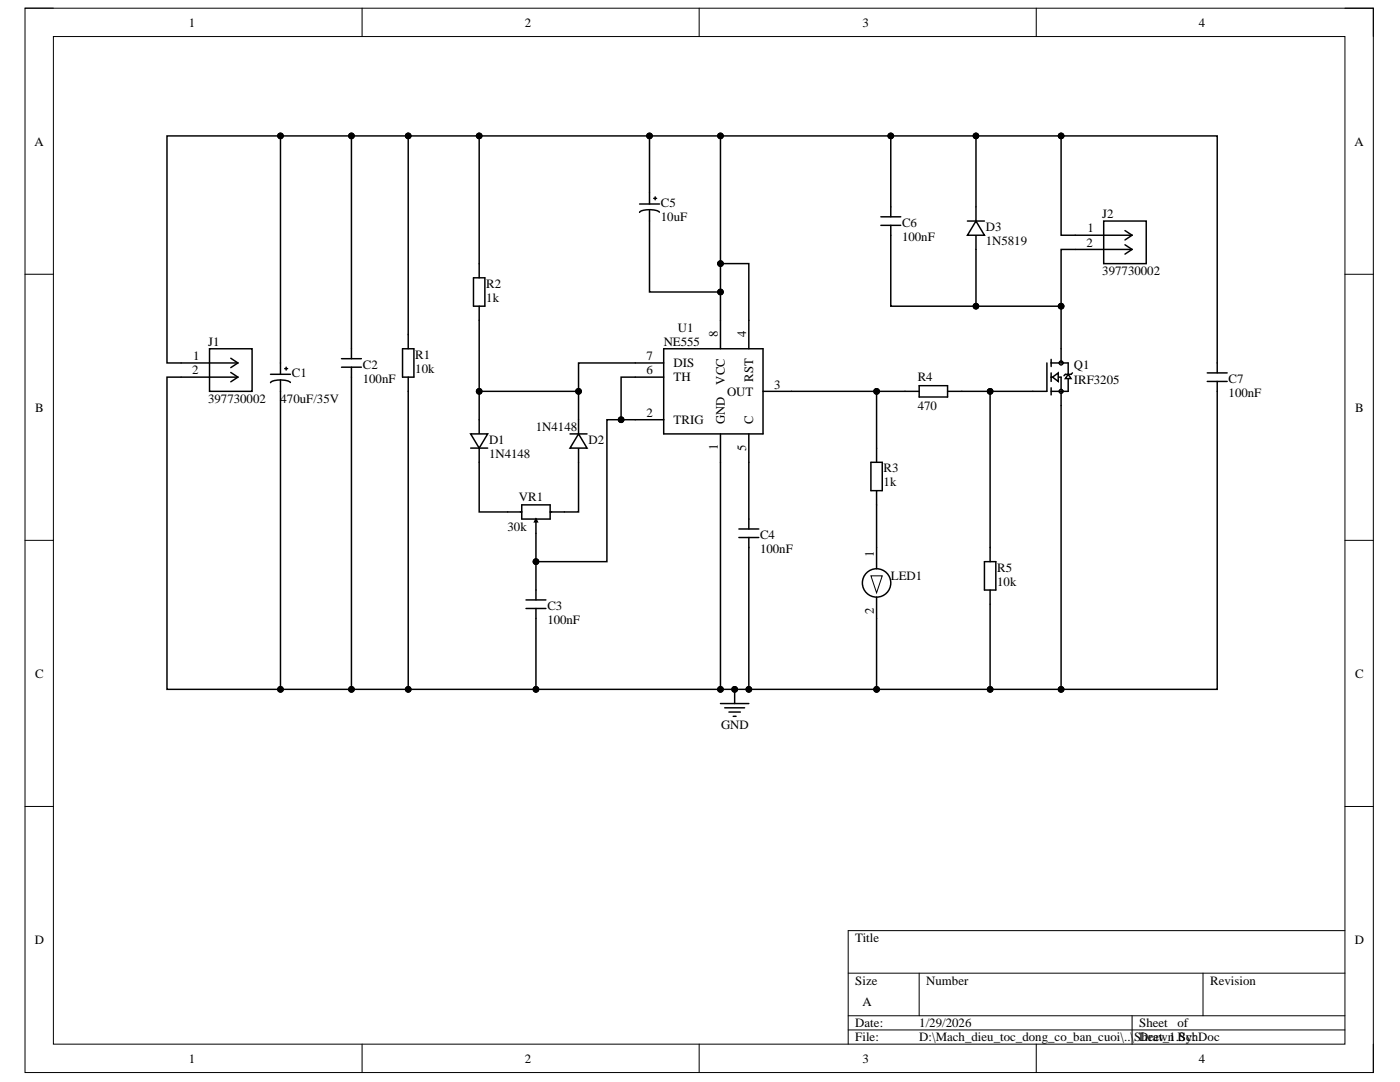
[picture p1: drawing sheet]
<svg xmlns="http://www.w3.org/2000/svg" width="279mm" height="216mm" viewBox="0 0 279 216" stroke-linecap="round" stroke-linejoin="round" font-family="sans-serif">
<path d="M5 1.6h269.1v212.4h-269.1z" fill="none" stroke="#000" stroke-width=".2"/>
<path d="M10.7 7.3h257.7v201h-257.7z" fill-rule="evenodd" fill="#fff"/>
<g fill="none" stroke="#000" stroke-width=".2">
<path d="M5 1.6h5.7M10.7 7.3h257.7v201h-257.7zM72.3 1.6v5.7M139.5 1.6v5.7M206.8 1.6v5.7M268.4 1.6h5.7v5.7M5 54.7h5.7M268.4 54.7h5.7M5 107.8h5.7M268.4 107.8h5.7M5 160.9h5.7M268.4 160.9h5.7"/>
<path d="M169.3 194.2h99.1M183.4 194.2v8.5M240.1 194.2v8.5M268.4 185.7h-99.1v22.6M72.3 208.3v5.7M139.5 208.3v5.7M169.3 202.7h99.1M169.3 205.5h99.1M206.8 208.3v5.7M225.9 202.7v5.6M274.1 208.3v5.7"/>
<circle cx="146.6" cy="137.6" r=".57"/>
</g>
<g fill="none" stroke="#000" stroke-width=".29">
<path d="M68.2 71.6h3.9M68.2 73.3h3.9M70.1 69.6v2M70.1 73.3v2M80.3 69.6h2.3v5.7h-2.3zM81.5 66.8v2.8M81.5 75.3v2.8M240.9 74.4h4M240.9 76.1h4M242.9 72.4v2M242.9 76.1v2M95.6 83.7v2.9"/>
<path d="M95.6 89.4v2.8M146.6 137.6v2.8M143.8 140.4h5.6M144.6 141.2h4M145.5 142.1h2.2M146.3 142.9h.6"/>
</g>
<circle cx="146.6" cy="137.6" r=".57" fill="#000"/>
<path d="M93.9 86.6h3.4l-1.7 2.8z" fill="#fff"/>
<path d="M93.9 86.6h3.4l-1.7 2.8zM93.9 89.4h3.4M115.5 83.7v2.9M115.5 89.4v2.8" fill="none" stroke="#000" stroke-width=".29"/>
<path d="M115.5 86.6l1.7 2.8h-3.4z" fill="#fff"/>
<path d="M113.8 86.6h3.4M115.5 86.6l1.7 2.8h-3.4zM101.3 102.2h2.8M104.1 100.7h5.7v2.9h-5.7zM107 103.6v2.8M109.8 102.2h2.8" fill="none" stroke="#000" stroke-width=".29"/>
<path d="M107 103.6l.2 .5h-.5z" fill="#fff"/>
<g fill="none" stroke="#000" stroke-width=".29">
<path d="M94.5 55.4h2.3v5.7h-2.3zM95.6 52.6v2.8M95.6 61.1v2.8M126.8 72.4h5.7M126.8 75.3h5.7M132.5 69.6h19.8v17h-19.8zM143.8 63.9v5.7M149.4 63.9v5.7M152.3 78.1h5.6M126.8 83.7h5.7M143.8 86.6v5.6M149.4 86.6v5.6"/>
<path d="M173.8 92.3h2.3v5.6h-2.3zM174.9 89.4v2.9M174.9 97.9v2.8M105 119.7h3.9M107 103.6l.2 .5h-.5zM107 117.7v2M147.5 107.3h3.9M147.5 105.6h3.9M149.4 103.6v2M149.4 107.3v1.9M105 121.4h3.9M107 121.4v2"/>
</g>
<circle cx="174.9" cy="116.3" r="2.83" fill="#fff"/>
<circle cx="174.9" cy="116.3" r="2.83" fill="none" stroke="#000" stroke-width=".29"/>
<path d="M173.8 114.9h2.3l-1.2 3.4z" fill="#fff"/>
<path d="M173.8 114.9h2.3l-1.2 3.4z" fill="none" stroke="#000" stroke-width=".2"/>
<g fill="none" stroke="#000" stroke-width=".29">
<path d="M175.8 45h4M175.8 43.3h4M177.8 41.3v2M177.8 45v1.9M180.6 78.1h2.8M183.4 77h5.7v2.2h-5.7zM189.1 78.1h2.8M208.9 72.4v5.7M209.8 72.4h3.4v5.7h-3.4M209.8 71.7v1.4M209.8 74.4v1.7M209.8 77.4v1.4"/>
<path d="M209.8 75.3h2v2.8M214 74.4l-.2 .3h-1.2l-.3 .3M174.9 109.2v4.3M174.9 119.2v4.2M196.5 112.1h2.2v5.6h-2.2zM197.6 109.2v2.9M197.6 117.7v2.9"/>
</g>
<path d="M213.2 74.7l.6 .8h-1.2z" fill="#fff"/>
<path d="M213.2 74.7l.6 .8h-1.2z" fill="none" stroke="#000" stroke-width=".29"/>
<path d="M210.1 75.3l1.1-.9v1.7z" fill="#fff"/>
<path d="M129.6 38.4v2.3M130.5 39.6h.5M130.8 39.3v.6M127.6 40.7h4M129.6 41.8v2.3M131.6 42.3a4.3 4.3 0 0 0-3.8-.1l-.2 .2M194.8 41.3v2.8M194.8 46.9v2.9M206.1 78.1h2.8M210.1 75.3l1.1-.9v1.7zM211.8 69.6v2.8M211.8 78.1v2.8" fill="none" stroke="#000" stroke-width=".29"/>
<g fill="none" stroke="#000" stroke-width=".2">
<circle cx="211.8" cy="78.1" r=".4"/>
<circle cx="211.8" cy="72.4" r=".4"/>
</g>
<path d="M194.8 44.1l1.7 2.8h-3.4z" fill="#fff"/>
<g fill="none" stroke="#000" stroke-width=".29">
<path d="M56 27.1v47.6M70.1 27.1v42.5M81.5 27.1v39.7M95.6 27.1v25.5M129.6 27.1v11.3M143.8 27.1v36.8M177.8 27.1v14.2M194.8 27.1v14.2M211.8 27.1v19.8h2.8M129.6 44.1v14.2h14.2M143.8 52.6h5.6v11.3M177.8 46.9v14.2h17"/>
<path d="M193.1 44.1h3.4M194.8 44.1l1.7 2.8h-3.4zM194.8 49.8v11.3h17M214.6 49.8h-2.8v19.8M36.1 72.4h-2.8v-45.3h209.6v45.3M36.1 75.3h-2.8v62.3h209.6v-59.5M54 74.7h4M56 75.8v61.8M56.8 73.6h.6M57.1 73.3v.5M57.9 76.3a4.3 4.3 0 0 0-3.8-.1l-.1 .2M70.1 75.3v62.3"/>
<path d="M81.5 78.1v59.5M95.6 63.9v14.2M126.8 72.4h-11.3v5.7M126.8 75.3h-2.8v8.4M158 78.1h22.6M174.9 78.1v11.3M191.9 78.1h14.2M197.6 78.1v31.1M95.6 92.2v10h5.7M95.6 83.7v-5.6h19.9v5.6M115.5 92.2v10h-2.9M126.8 83.7h-5.7v28.4h-14.1"/>
<path d="M143.8 92.2v45.4M149.4 92.2v11.4M211.8 80.9v56.7M107 106.4v11.3M149.4 109.2v28.4M174.9 100.7v8.5M107 123.4v14.2M174.9 123.4v14.2M197.6 120.6v17"/>
</g>
<g fill="#000">
<circle cx="56" cy="27.1" r=".57"/>
<circle cx="70.1" cy="27.1" r=".57"/>
<circle cx="81.5" cy="27.1" r=".57"/>
<circle cx="95.6" cy="27.1" r=".57"/>
<circle cx="129.6" cy="27.1" r=".57"/>
<circle cx="143.8" cy="27.1" r=".57"/>
<circle cx="177.8" cy="27.1" r=".57"/>
<circle cx="194.8" cy="27.1" r=".57"/>
<circle cx="211.8" cy="27.1" r=".57"/>
<circle cx="143.8" cy="58.3" r=".57"/>
<circle cx="143.8" cy="52.6" r=".57"/>
<circle cx="95.6" cy="78.1" r=".57"/>
<circle cx="115.5" cy="78.1" r=".57"/>
<circle cx="174.9" cy="78.1" r=".56"/>
<circle cx="194.8" cy="61.1" r=".57"/>
<circle cx="197.6" cy="78.1" r=".56"/>
<circle cx="211.8" cy="61.1" r=".57"/>
<circle cx="124" cy="83.8" r=".57"/>
<circle cx="107" cy="112.1" r=".57"/>
<circle cx="56" cy="137.6" r=".57"/>
<circle cx="70.1" cy="137.6" r=".57"/>
<circle cx="81.5" cy="137.6" r=".57"/>
<circle cx="107" cy="137.6" r=".57"/>
<circle cx="143.8" cy="137.6" r=".57"/>
<circle cx="146.6" cy="137.6" r=".57"/>
<circle cx="149.4" cy="137.6" r=".57"/>
<circle cx="174.9" cy="137.6" r=".56"/>
<circle cx="197.6" cy="137.6" r=".56"/>
<circle cx="211.8" cy="137.6" r=".57"/>
</g>
<g fill="none" stroke="#000" stroke-width=".2">
<circle cx="56" cy="27.1" r=".57"/>
<circle cx="70.1" cy="27.1" r=".57"/>
<circle cx="81.5" cy="27.1" r=".57"/>
<circle cx="95.6" cy="27.1" r=".57"/>
<circle cx="129.6" cy="27.1" r=".57"/>
<circle cx="143.8" cy="27.1" r=".57"/>
<circle cx="177.8" cy="27.1" r=".57"/>
<circle cx="194.8" cy="27.1" r=".57"/>
<circle cx="211.8" cy="27.1" r=".57"/>
<circle cx="143.8" cy="58.3" r=".57"/>
<circle cx="143.8" cy="52.6" r=".57"/>
<circle cx="95.6" cy="78.1" r=".57"/>
<circle cx="115.5" cy="78.1" r=".57"/>
<circle cx="174.9" cy="78.1" r=".56"/>
<circle cx="194.8" cy="61.1" r=".57"/>
<circle cx="197.6" cy="78.1" r=".56"/>
<circle cx="211.8" cy="61.1" r=".57"/>
<circle cx="124" cy="83.8" r=".57"/>
<circle cx="107" cy="112.1" r=".57"/>
<circle cx="56" cy="137.6" r=".57"/>
<circle cx="70.1" cy="137.6" r=".57"/>
<circle cx="81.5" cy="137.6" r=".57"/>
<circle cx="107" cy="137.6" r=".57"/>
<circle cx="143.8" cy="137.6" r=".57"/>
<circle cx="146.6" cy="137.6" r=".57"/>
<circle cx="149.4" cy="137.6" r=".57"/>
<circle cx="174.9" cy="137.6" r=".56"/>
<circle cx="197.6" cy="137.6" r=".56"/>
<circle cx="211.8" cy="137.6" r=".57"/>
</g>
<path d="M41.8 69.6h8.5v8.5h-8.5z" fill-rule="evenodd" fill="#fff"/>
<path d="M36.1 72.4h11.4M36.1 75.3h11.4M41.8 69.6h8.5v8.5h-8.5zM46.1 71.5l1.4 .9M46.1 74.3l1.4 1M47.5 72.4l-1.4 1M47.5 75.3l-1.4 .9" fill="none" stroke="#000" stroke-width=".29"/>
<path d="M220.3 44.1h8.5v8.5h-8.5z" fill-rule="evenodd" fill="#fff"/>
<path d="M214.6 46.9h11.3M214.6 49.8h11.3M220.3 44.1h8.5v8.5h-8.5zM224.5 46l1.4 .9M224.5 48.8l1.4 1M225.9 46.9l-1.4 1M225.9 49.8l-1.4 .9" fill="none" stroke="#000" stroke-width=".29"/>
<g font-size="2.6">
<text x="143.2" y="67.3" transform="rotate(-90 143.2 67.3)">8</text>
<text x="148.9" y="67.3" transform="rotate(-90 148.9 67.3)">4</text>
<text x="144.6" y="76.7" transform="rotate(-90 144.6 76.7)">VCC</text>
<text x="150.3" y="76.2" transform="rotate(-90 150.3 76.2)">RST</text>
<text x="143.2" y="89.8" transform="rotate(-90 143.2 89.8)">1</text>
<text x="144.6" y="84.6" transform="rotate(-90 144.6 84.6)">GND</text>
<text x="148.9" y="90" transform="rotate(-90 148.9 90)">5</text>
<text x="150.3" y="84.6" transform="rotate(-90 150.3 84.6)">C</text>
<text x="174.4" y="111.2" transform="rotate(-90 174.4 111.2)">1</text>
<text x="174.4" y="122.6" transform="rotate(-90 174.4 122.6)">2</text>
</g>
<g font-size="2.5">
<text x="37.7" y="5.3">1</text>
<text x="104.7" y="5.3">2</text>
<text x="172.1" y="5.3">3</text>
<text x="239.2" y="5.3">4</text>
<text x="6.9" y="29">A</text>
<text x="270.3" y="29">A</text>
<text x="131.9" y="41.3">C5</text>
<text x="131.9" y="44.1">10uF</text>
<text x="180" y="45.2">C6</text>
<text x="196.7" y="46.1">D3</text>
<text x="217" y="46.4">1</text>
<text x="220" y="43.5">J2</text>
<text x="180" y="48.1">100nF</text>
<text x="196.7" y="48.9">1N5819</text>
<text x="216.8" y="49.2">2</text>
<text x="97.1" y="57.4">R2</text>
<text x="220" y="54.9">397730002</text>
<text x="97.1" y="60.2">1k</text>
<text x="38.6" y="71.9">1</text>
<text x="41.5" y="69">J1</text>
<text x="82.9" y="71.6">R1</text>
<text x="129" y="71.9">7</text>
<text x="132.5" y="69">NE555</text>
<text x="135.3" y="66.2">U1</text>
<text x="38.4" y="74.7">2</text>
<text x="58.2" y="75.3">C1</text>
<text x="72.4" y="73.6">C2</text>
<text x="72.4" y="76.4">100nF</text>
<text x="82.9" y="74.4">10k</text>
<text x="129" y="74.7">6</text>
<text x="134.4" y="73.3">DIS</text>
<text x="134.4" y="76.1">TH</text>
<text x="154.5" y="77.5">3</text>
<text x="183.2" y="76.1">R4</text>
<text x="214.3" y="73.7">Q1</text>
<text x="214.3" y="76.5">IRF3205</text>
<text x="245.2" y="76.4">C7</text>
<text x="7" y="82.1">B</text>
<text x="41.5" y="80.4">397730002</text>
<text x="56" y="80.4">470uF/35V</text>
<text x="129" y="83.2">2</text>
<text x="145.1" y="78.9">OUT</text>
<text x="183.2" y="81.8">470</text>
<text x="245.2" y="79.2">100nF</text>
<text x="270.4" y="82.1">B</text>
<text x="97.6" y="88.6">D1</text>
<text x="107" y="86">1N4148</text>
<text x="117.4" y="88.6">D2</text>
<text x="134.4" y="84.6">TRIG</text>
<text x="97.6" y="91.4">1N4148</text>
<text x="176.3" y="94.2">R3</text>
<text x="103.6" y="99.9">VR1</text>
<text x="176.3" y="97.1">1k</text>
<text x="101.3" y="105.9">30k</text>
<text x="151.7" y="107.6">C4</text>
<text x="151.7" y="110.4">100nF</text>
<text x="177.8" y="115.8">LED1</text>
<text x="199" y="114.1">R5</text>
<text x="199" y="116.9">10k</text>
<text x="109.2" y="121.7">C3</text>
<text x="109.2" y="124.6">100nF</text>
<text x="7" y="135.2">C</text>
<text x="270.4" y="135.2">C</text>
<text x="143.9" y="145.5">GND</text>
<text x="6.9" y="188.3">D</text>
<text x="170.7" y="188">Title</text>
<text x="270.4" y="188.3">D</text>
<text x="170.7" y="196.5">Size</text>
<text x="184.8" y="196.5">Number</text>
<text x="241.5" y="196.5">Revision</text>
<text x="172.1" y="200.7">A</text>
<text x="170.7" y="205">Date:</text>
<text x="170.7" y="207.8">File:</text>
<text x="183.5" y="205">1/29/2026</text>
<text x="183.5" y="207.8">D:\Mach_dieu_toc_dong_co_ban_cuoi\..\Sheet_1.SchDoc</text>
<text x="227.3" y="205">Sheet</text>
<text x="227.3" y="207.8">Drawn By:</text>
<text x="235" y="205">of</text>
<text x="37.7" y="212">1</text>
<text x="104.7" y="212">2</text>
<text x="172.1" y="212">3</text>
<text x="239.2" y="212">4</text>
</g>
</svg>
